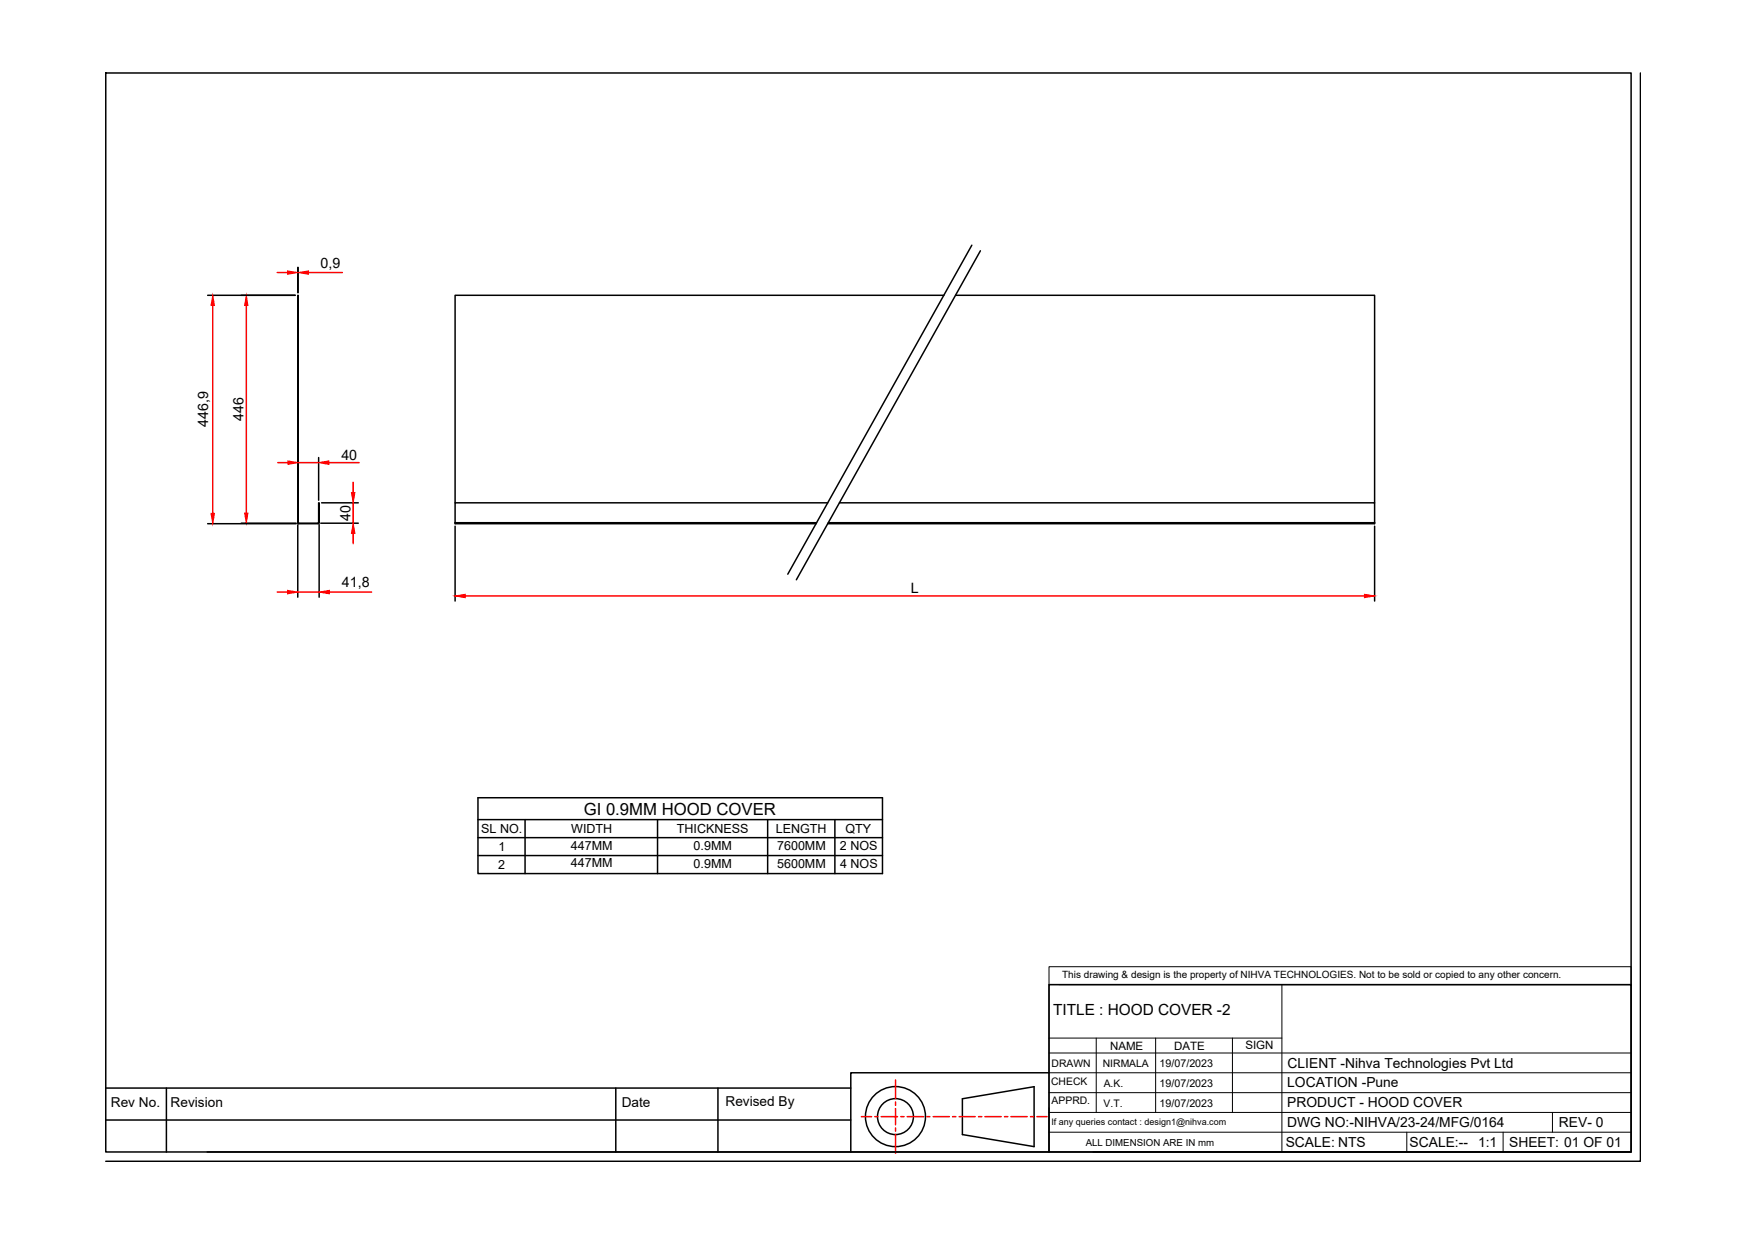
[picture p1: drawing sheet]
<svg xmlns="http://www.w3.org/2000/svg" width="297mm" height="210mm" viewBox="0 0 297 210" stroke-linecap="round" stroke-linejoin="round" font-family="sans-serif">
<!-- layer: 0 -->
<g fill="none" stroke="#000" stroke-width=".25">
<path d="M18 12.4h259.8v183.7h-259.8zM279.4 12.4v185.3h-261.4M35.4 50.3h14.9M50.7 45.5v4.3M50.8 45.5v4.3M160.8 50.3h-83.3v35.3M162.8 50.3h71.3v35.3M165.5 41.7l-31.3 56M167 42.7l-31.4 56M50.8 77.9v6.9M54.3 77.9v7.3M35.4 89.2h15"/>
<path d="M41.1 89.1h9.3M50.7 89l.2 .1M50.7 89v-38.7l.1 38.7M50.7 89h.1M50.7 89.3v12.4M50.8 89h.1M50.9 89.1l3.3 .1zM54.3 89h-.1M54.3 85.6l.1 3.4zM54.3 89l-.1 .1M54.4 89.3v12.4M54.6 89.1h6.4"/>
<path d="M54.8 85.6h6.2M77.5 89h61.6M77.5 89v.2h61.5M77.5 89.6v12.7M141 85.6h-63.5v3.4M141.1 89h93M143 85.6h91.1v3.4M234.1 89v.2h-93.1M234.1 89.6v12.7M81.4 135.8h68.9v12.9h-68.9zM81.4 139.5h68.9M89.4 139.5v9.2"/>
<path d="M112 139.5v9.2M130.7 139.5v9.2M142.2 139.5v9.2M81.4 142.6h68.9M81.4 145.6h68.9M178.7 167.6h99.1v28.5h-99.1zM18 190.7h126.9M18 185.2h126.9M28.3 185.2v10.9M104.9 185.2v10.9M122.3 185.2v10.9M144.9 196.1h33.8"/>
<path d="M163.9 187l12.2-2v10.2l-12.2-2.1zM178.7 182.6h-33.8v13.5h-109.6M186.2 196.1h91.6"/>
<circle cx="152.5" cy="190.1" r="5.1"/>
<circle cx="152.5" cy="190.1" r="3.1"/>
</g>
<g fill="none" stroke="#000" stroke-width=".17">
<path d="M178.7 164.6h99.1v3h-99.1zM178.7 179.3h99.1M178.7 167.6v28.5M178.7 176.7h39.6M180.4 167.6h97.4M186.7 176.7v12.7M196.8 176.7v12.7M209.9 176.7v12.7M218.3 167.6v28.5M178.7 189.4h99.1M178.7 186h99.1M178.7 182.6h99.1"/>
<path d="M178.7 192.7h99.1M239.6 192.7v3.4M256 192.7v3.4M264.4 189.4v3.3"/>
</g>
<g fill="none" stroke="#f00" stroke-width=".25">
<path d="M36.2 52v35.4M42 52v35.3M47.2 46.4h1.8M50.7 46.4h.1M52.5 46.4h5.8M47.3 78.8h1.7M50.8 78.8h3.5M56 78.8h5.2M60.2 82.1v1.7M60.2 85.6v3.5M60.2 90.8v1.7M47.2 100.8h1.8"/>
<path d="M50.7 100.8h3.7M56.1 100.8h7.2M79.2 101.5h153.2M146.7 190.1h1.7M149 190.1h.5M150.1 190.1h2.8M152.5 183.9v3.1M152.5 187.6v.6M152.5 188.7v2.8M152.5 192v.6M152.5 193.1v3.2M153.4 190.1h.6"/>
<path d="M154.5 190.1h2.8M157.8 190.1h.6M158.9 190.1h2.8M162.2 190.1h.6M163.4 190.1h2.7M166.7 190.1h.5M167.8 190.1h2.7M171.1 190.1h.5M172.2 190.1h2.8M175.5 190.1h.6M176.6 190.1h1.8"/>
</g>
<g fill="#f00" stroke="#f00" stroke-width=".17">
<path d="M41.7 87.3h.5l-.2 1.8z"/>
<path d="M42 50.3l.2 1.7h-.5z"/>
<path d="M49 100.5l1.7 .3-1.7 .3z"/>
<path d="M54.4 100.8l1.7-.3v.6z"/>
<path d="M49 78.5l1.8 .3-1.8 .3z"/>
<path d="M54.3 78.8l1.7-.3v.6z"/>
<path d="M35.9 87.4h.6l-.3 1.8z"/>
<path d="M36.2 50.3l.3 1.7h-.6z"/>
<path d="M49 46.1l1.7 .3-1.7 .3z"/>
<path d="M50.8 46.4l1.7-.3v.6z"/>
<path d="M59.9 83.8h.6l-.3 1.8z"/>
<path d="M60.2 89.1l.3 1.7h-.6z"/>
<path d="M77.5 101.5l1.7-.3v.5z"/>
<path d="M232.4 101.2l1.7 .3-1.7 .2z"/>
</g>
<text font-size="2.8" x="99.4" y="138.7">GI 0.9MM HOOD COVER</text>
<text font-size="2.6" x="179.4" y="172.8">TITLE : HOOD COVER -2</text>
<g font-size="2.4">
<text x="54.6" y="45.6">0,9</text>
<text x="41.5" y="71.7" transform="rotate(-90 41.5 71.7)">446</text>
<text x="35.5" y="72.7" transform="rotate(-90 35.5 72.7)">446,9</text>
<text x="58.1" y="78.3">40</text>
<text x="59.7" y="88.6" transform="rotate(-90 59.7 88.6)">40</text>
<text x="58.2" y="100">41,8</text>
<text x="155.1" y="101">L</text>
<text x="219.2" y="185.1">LOCATION -Pune</text>
<text x="219.3" y="181.8">CLIENT -Nihva Technologies Pvt Ltd</text>
<text x="219.2" y="191.9">DWG NO:-NIHVA/23-24/MFG/0164</text>
<text x="219.2" y="188.5">PRODUCT - HOOD COVER</text>
<text x="265.5" y="191.9">REV- 0</text>
<text x="219" y="195.2">SCALE: NTS</text>
<text x="240.1" y="195.2">SCALE:--</text>
<text x="251.7" y="195.2">1:1</text>
<text x="257" y="195.2">SHEET: 01 OF 01</text>
</g>
<g font-size="2.3">
<text x="18.9" y="188.5">Rev No.</text>
<text x="29.1" y="188.5">Revision</text>
<text x="105.9" y="188.5">Date</text>
<text x="123.6" y="188.3">Revised By</text>
</g>
<g font-size="2.1">
<text x="82" y="141.8">SL NO.</text>
<text x="97.3" y="141.8">WIDTH</text>
<text x="115.3" y="141.8">THICKNESS</text>
<text x="132.1" y="141.8">LENGTH</text>
<text x="144" y="141.8">QTY</text>
<text x="84.9" y="148">2</text>
<text x="84.9" y="144.9">1</text>
<text x="97.2" y="144.6">447MM</text>
<text x="97.2" y="147.7">447MM</text>
<text x="118.1" y="144.6">0.9MM</text>
<text x="118.1" y="147.7">0.9MM</text>
<text x="132.4" y="144.6">7600MM</text>
<text x="132.4" y="147.7">5600MM</text>
<text x="143.1" y="144.7">2 NOS</text>
<text x="143.1" y="147.7">4 NOS</text>
</g>
<g font-size="2">
<text x="189.1" y="178.8">NAME</text>
<text x="200" y="178.8">DATE</text>
<text x="212.1" y="178.6">SIGN</text>
</g>
<g font-size="1.8">
<text x="179" y="184.7">CHECK</text>
<text x="179.1" y="181.7">DRAWN</text>
<text x="187.8" y="181.7">NIRMALA</text>
<text x="188" y="185">A.K.</text>
<text x="197.5" y="181.7">19/07/2023</text>
<text x="197.5" y="185">19/07/2023</text>
<text x="179.1" y="188">APPRD.</text>
<text x="188" y="188.4">V.T.</text>
<text x="197.5" y="188.4">19/07/2023</text>
</g>
<text font-size="1.7" x="180.9" y="166.5">This drawing &amp; design is the property of NIHVA TECHNOLOGIES. Not to be sold or copied to any other concern.</text>
<text font-size="1.6" x="184.9" y="195">ALL DIMENSION ARE IN mm</text>
<text font-size="1.5" x="179.1" y="191.5">If any queries contact : design1@nihva.com</text>
</svg>
